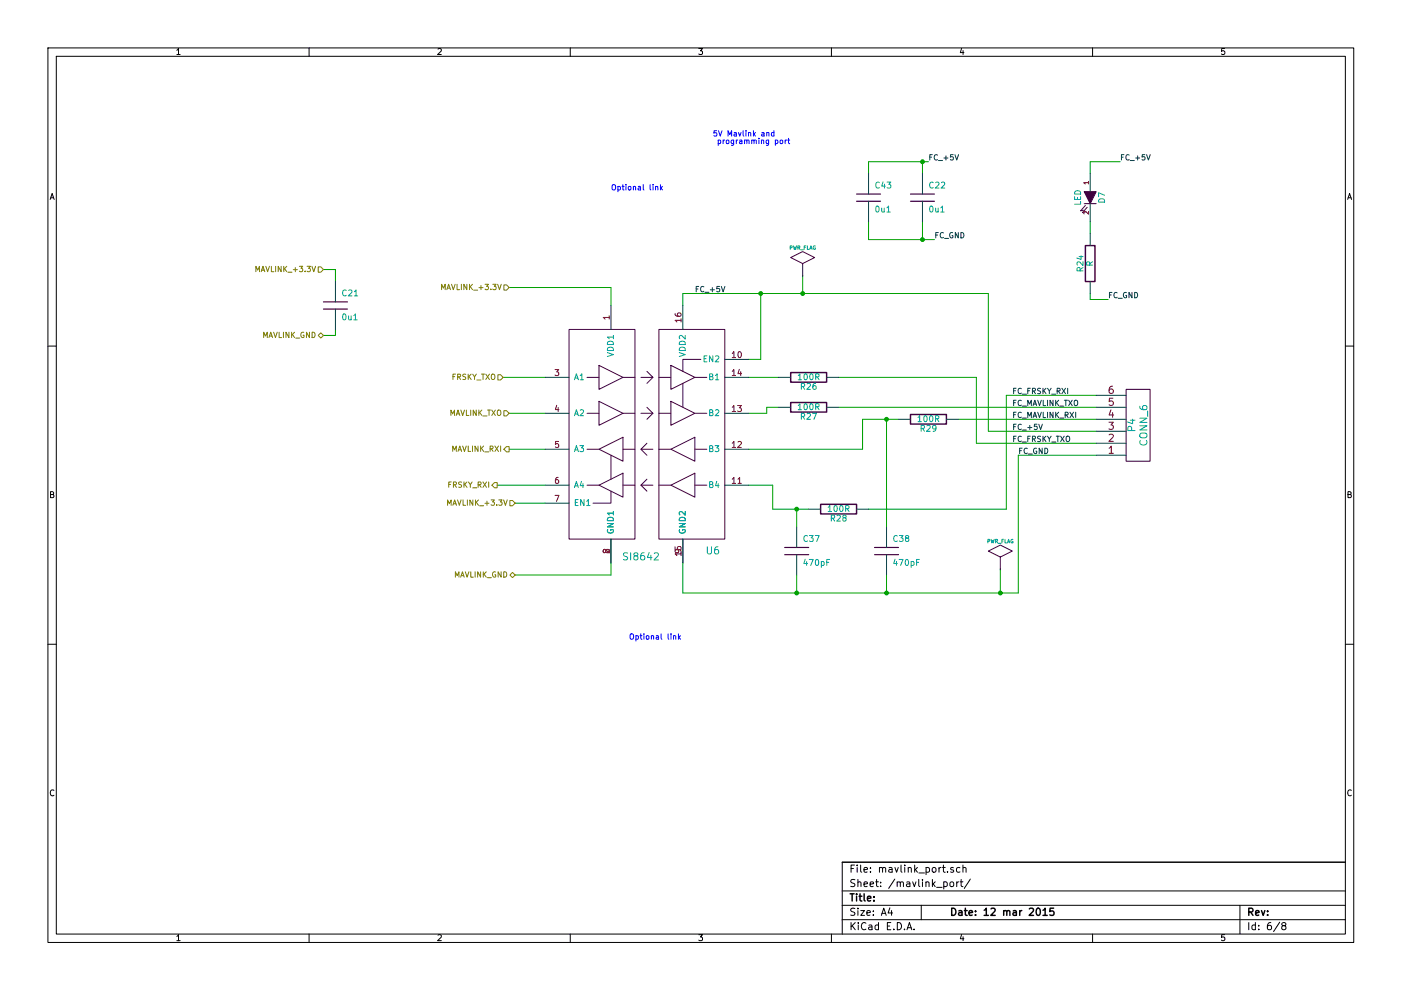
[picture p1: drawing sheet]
EESchema Schematic File Version 2  date Thu 12 Mar 2015 15:44:15 GMT
LIBS:lm358
LIBS:conn_6
LIBS:conn_5
LIBS:conn_3
LIBS:conn_2
LIBS:conn_20
LIBS:si501
LIBS:stm32f405rgt6
LIBS:power
LIBS:device
LIBS:transistors
LIBS:conn
LIBS:linear
LIBS:regul
LIBS:74xx
LIBS:cmos4000
LIBS:adc-dac
LIBS:memory
LIBS:xilinx
LIBS:special
LIBS:microcontrollers
LIBS:dsp
LIBS:microchip
LIBS:analog_switches
LIBS:motorola
LIBS:texas
LIBS:intel
LIBS:audio
LIBS:interface
LIBS:digital-audio
LIBS:philips
LIBS:display
LIBS:cypress
LIBS:siliconi
LIBS:opto
LIBS:atmel
LIBS:contrib
LIBS:valves
LIBS:adg704
LIBS:bd9g101g
LIBS:dac084s085
LIBS:fms6141
LIBS:ld39015mxxr
LIBS:mcp6562
LIBS:opa830
LIBS:si8642
LIBS:tlv3501
LIBS:74lvc1g86
LIBS:R0link
LIBS:osd-cache
EELAYER 25  0
EELAYER END
$Descr A4 11700 8267
encoding utf-8
Sheet 6 8
Title ""
Date "12 mar 2015"
Rev ""
Comp ""
Comment1 ""
Comment2 ""
Comment3 ""
Comment4 ""
$EndDescr
Wire Wire Line
	9350 1350 9100 1350
Wire Wire Line
	9100 1350 9100 1450
Wire Wire Line
	9100 2450 9100 2500
Wire Wire Line
	9100 2500 9250 2500
Connection ~ 7700 1350
Wire Wire Line
	7250 1450 7250 1350
Wire Wire Line
	7250 1350 7750 1350
Wire Wire Line
	9150 3800 8500 3800
Connection ~ 6650 4250
Wire Wire Line
	6650 4400 6650 4250
Connection ~ 7400 4950
Wire Wire Line
	7400 4950 7400 4800
Wire Wire Line
	2800 2350 2800 2250
Wire Wire Line
	2800 2250 2700 2250
Wire Wire Line
	7700 1350 7700 1450
Connection ~ 6700 2450
Wire Wire Line
	6700 2300 6700 2450
Wire Wire Line
	4550 3450 4250 3450
Wire Wire Line
	8150 3150 8150 3700
Wire Wire Line
	6250 3450 6400 3450
Wire Wire Line
	6400 3450 6400 3400
Wire Wire Line
	9150 3400 7000 3400
Wire Wire Line
	6400 3400 6500 3400
Wire Wire Line
	6250 3750 7200 3750
Wire Wire Line
	7200 3750 7200 3500
Wire Wire Line
	9150 3500 8000 3500
Wire Wire Line
	7200 3500 7500 3500
Wire Wire Line
	4550 4200 4300 4200
Connection ~ 6350 2450
Wire Wire Line
	6350 2450 6350 3000
Wire Wire Line
	6350 3000 6250 3000
Wire Wire Line
	9150 3600 8250 3600
Wire Wire Line
	8250 3600 8250 2450
Wire Wire Line
	8250 2450 5700 2450
Wire Wire Line
	5700 2450 5700 2550
Wire Wire Line
	5700 4700 5700 4950
Wire Wire Line
	5700 4950 8500 4950
Wire Wire Line
	8500 4950 8500 3800
Wire Wire Line
	4250 2400 5100 2400
Wire Wire Line
	5100 2400 5100 2550
Wire Wire Line
	6250 3150 6500 3150
Wire Wire Line
	8150 3150 7000 3150
Wire Wire Line
	7250 4250 8400 4250
Wire Wire Line
	6250 4050 6450 4050
Wire Wire Line
	6450 4050 6450 4250
Wire Wire Line
	6450 4250 6750 4250
Wire Wire Line
	9150 3300 8400 3300
Wire Wire Line
	8400 3300 8400 4250
Wire Wire Line
	4550 3150 4200 3150
Wire Wire Line
	4550 3750 4250 3750
Wire Wire Line
	8350 4750 8350 4950
Connection ~ 8350 4950
Wire Wire Line
	4300 4800 5100 4800
Wire Wire Line
	5100 4800 5100 4700
Wire Wire Line
	4550 4050 4150 4050
Wire Wire Line
	7700 1850 7700 2000
Wire Wire Line
	2800 2750 2800 2800
Wire Wire Line
	2800 2800 2700 2800
Wire Wire Line
	7400 4400 7400 3500
Connection ~ 7400 3500
Wire Wire Line
	6650 4950 6650 4800
Connection ~ 6650 4950
Wire Wire Line
	8150 3700 9150 3700
Wire Wire Line
	7800 2000 7250 2000
Wire Wire Line
	7250 2000 7250 1850
Connection ~ 7700 2000
Wire Wire Line
	9100 1950 9100 1850
Text Label 9250 2500 0    45   ~ 0
FC_GND
Text Label 9350 1350 0    45   ~ 0
FC_+5V
$Comp
L R R24
U 1 1
P 9100 2200
F 0 "R24" V 9180 2200 50  0000 C CNN
F 1 "R" V 9100 2200 50  0000 C CNN
	1    9100 2200
	-1   0    0    1   
$EndComp
$Comp
L LED D7
U 1 1
P 9100 1650
F 0 "D7" H 9100 1750 50  0000 C CNN
F 1 "LED" H 9100 1550 50  0000 C CNN
	1    9100 1650
	0    1    1    0   
$EndComp
$Comp
L C C43
U 1 1
P 7250 1650
F 0 "C43" H 7300 1750 50  0000 L CNN
F 1 "0u1" H 7300 1550 50  0000 L CNN
	1    7250 1650
	1    0    0    -1  
$EndComp
$Comp
L C C37
U 1 1
P 6650 4600
F 0 "C37" H 6700 4700 50  0000 L CNN
F 1 "470pF" H 6700 4500 50  0000 L CNN
	1    6650 4600
	1    0    0    -1  
$EndComp
$Comp
L C C38
U 1 1
P 7400 4600
F 0 "C38" H 7450 4700 50  0000 L CNN
F 1 "470pF" H 7450 4500 50  0000 L CNN
	1    7400 4600
	1    0    0    -1  
$EndComp
$Comp
L R R29
U 1 1
P 7750 3500
F 0 "R29" V 7830 3500 50  0000 C CNN
F 1 "100R" V 7750 3500 50  0000 C CNN
	1    7750 3500
	0    1    1    0   
$EndComp
$Comp
L R R28
U 1 1
P 7000 4250
F 0 "R28" V 7080 4250 50  0000 C CNN
F 1 "100R" V 7000 4250 50  0000 C CNN
	1    7000 4250
	0    1    1    0   
$EndComp
$Comp
L R R27
U 1 1
P 6750 3400
F 0 "R27" V 6830 3400 50  0000 C CNN
F 1 "100R" V 6750 3400 50  0000 C CNN
	1    6750 3400
	0    1    1    0   
$EndComp
$Comp
L R R26
U 1 1
P 6750 3150
F 0 "R26" V 6830 3150 50  0000 C CNN
F 1 "100R" V 6750 3150 50  0000 C CNN
	1    6750 3150
	0    1    1    0   
$EndComp
Text Notes 5100 1600 0    45   ~ 0
Optional link
Text Notes 5250 5350 0    45   ~ 0
Optional link
Text HLabel 2700 2800 0    45   BiDi ~ 0
MAVLINK_GND
Text HLabel 2700 2250 0    45   Input ~ 0
MAVLINK_+3.3V
Text Label 7800 2000 0    45   ~ 0
FC_GND
Text Label 7750 1350 0    45   ~ 0
FC_+5V
$Comp
L C C22
U 1 1
P 7700 1650
F 0 "C22" H 7750 1750 50  0000 L CNN
F 1 "0u1" H 7750 1550 50  0000 L CNN
	1    7700 1650
	1    0    0    -1  
$EndComp
$Comp
L C C21
U 1 1
P 2800 2550
F 0 "C21" H 2850 2650 50  0000 L CNN
F 1 "0u1" H 2850 2450 50  0000 L CNN
	1    2800 2550
	1    0    0    -1  
$EndComp
Text Label 8450 3700 0    45   ~ 0
FC_FRSKY_TXO
Text Label 8450 3600 0    45   ~ 0
FC_+5V
Text Label 8450 3500 0    45   ~ 0
FC_MAVLINK_RXI
Text Label 8450 3400 0    45   ~ 0
FC_MAVLINK_TXO
Text Label 8450 3300 0    45   ~ 0
FC_FRSKY_RXI
Text Label 8500 3800 0    45   ~ 0
FC_GND
$Comp
L PWR_FLAG #FLG05
U 1 1
P 8350 4750
F 0 "#FLG05" H 8350 5020 30  0001 C CNN
F 1 "PWR_FLAG" H 8350 4980 30  0000 C CNN
	1    8350 4750
	1    0    0    -1  
$EndComp
$Comp
L PWR_FLAG #FLG06
U 1 1
P 6700 2300
F 0 "#FLG06" H 6700 2570 30  0001 C CNN
F 1 "PWR_FLAG" H 6700 2530 30  0000 C CNN
	1    6700 2300
	1    0    0    -1  
$EndComp
Text HLabel 4300 4200 0    45   Input ~ 0
MAVLINK_+3.3V
Text Label 5800 2450 0    45   ~ 0
FC_+5V
Text HLabel 4250 2400 0    45   Input ~ 0
MAVLINK_+3.3V
$Comp
L SI8642 U6
U 1 1
P 5400 3600
F 0 "U6" H 5950 2600 60  0000 C CNN
F 1 "SI8642" H 5350 2550 60  0000 C CNN
	1    5400 3600
	1    0    0    -1  
$EndComp
Text HLabel 4150 4050 0    45   Output ~ 0
FRSKY_RXI
Text Notes 5950 1150 0    45   ~ 0
5V Mavlink and\n programming port
Text HLabel 4300 4800 0    45   BiDi ~ 0
MAVLINK_GND
Text HLabel 4200 3150 0    45   Input ~ 0
FRSKY_TXO
$Comp
L CONN_6 P4
U 1 1
P 9500 3550
F 0 "P4" V 9450 3550 60  0000 C CNN
F 1 "CONN_6" V 9550 3550 60  0000 C CNN
	1    9500 3550
	1    0    0    1   
$EndComp
Text HLabel 4250 3450 0    45   Input ~ 0
MAVLINK_TXO
Text HLabel 4250 3750 0    45   Output ~ 0
MAVLINK_RXI
$EndSCHEMATC
